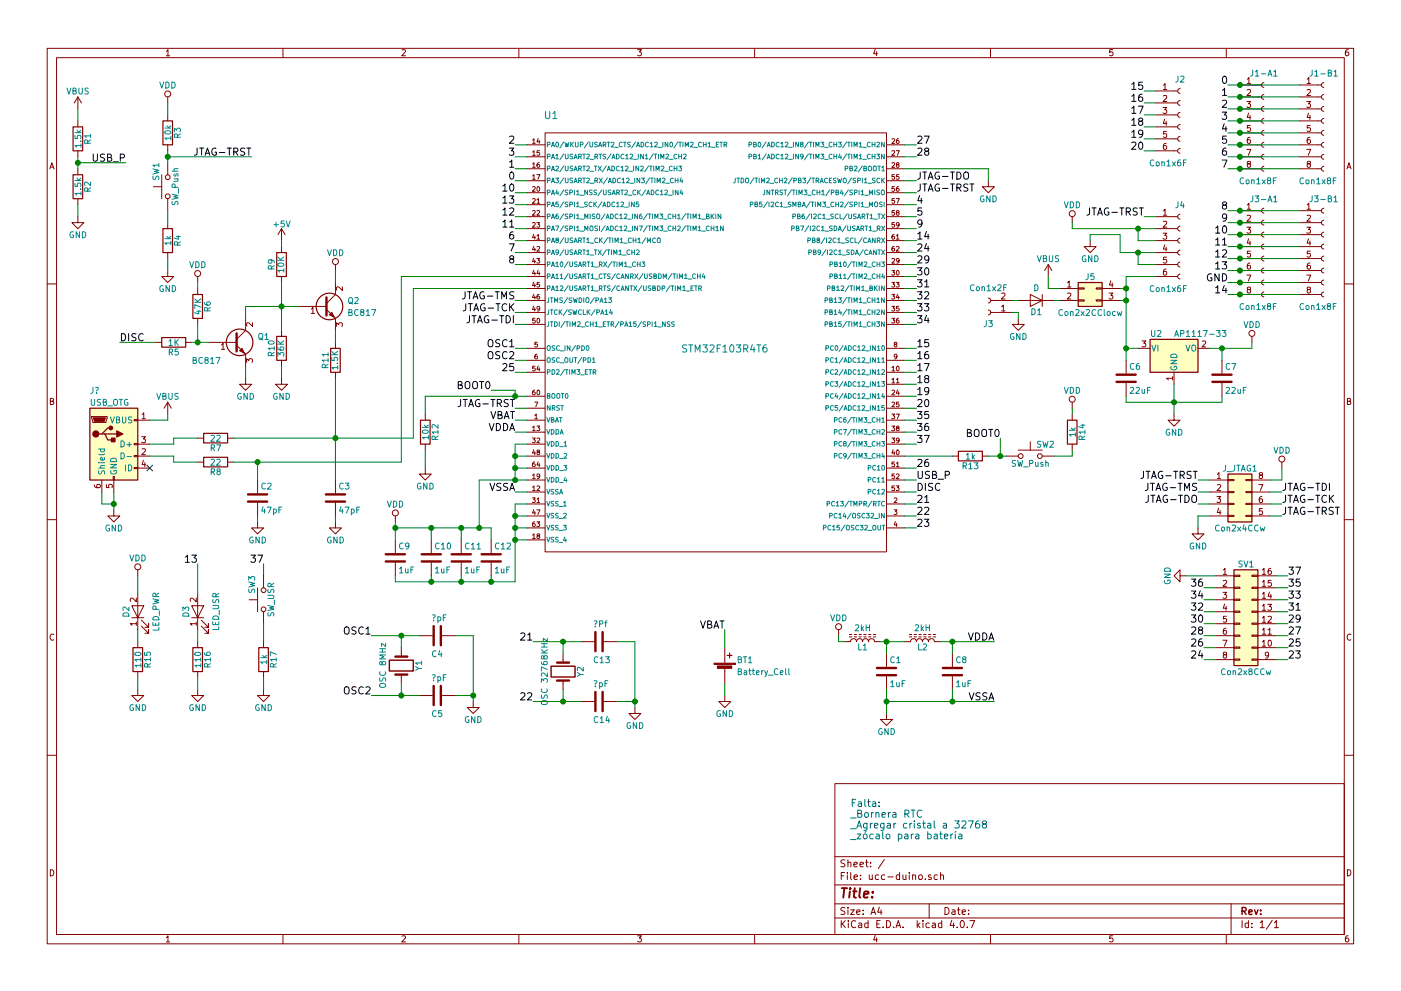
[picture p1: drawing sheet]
EESchema Schematic File Version 2
LIBS:power
LIBS:device
LIBS:switches
LIBS:relays
LIBS:motors
LIBS:transistors
LIBS:conn
LIBS:linear
LIBS:regul
LIBS:74xx
LIBS:cmos4000
LIBS:adc-dac
LIBS:memory
LIBS:xilinx
LIBS:microcontrollers
LIBS:dsp
LIBS:microchip
LIBS:analog_switches
LIBS:motorola
LIBS:texas
LIBS:intel
LIBS:audio
LIBS:interface
LIBS:digital-audio
LIBS:philips
LIBS:display
LIBS:cypress
LIBS:siliconi
LIBS:opto
LIBS:atmel
LIBS:contrib
LIBS:valves
LIBS:stm_angosto
LIBS:ucc-duino-cache
EELAYER 25 0
EELAYER END
$Descr A4 11693 8268
encoding utf-8
Sheet 1 1
Title ""
Date ""
Rev ""
Comp ""
Comment1 ""
Comment2 ""
Comment3 ""
Comment4 ""
$EndDescr
$Comp
L R R3
U 1 1
P 1400 1100
F 0 "R3" V 1480 1100 50  0000 C CNN
F 1 "10k" V 1400 1100 50  0000 C CNN
F 2 "Resistors_SMD:R_0805" V 1330 1100 50  0001 C CNN
F 3 "" H 1400 1100 50  0001 C CNN
	1    1400 1100
	1    0    0    -1  
$EndComp
$Comp
L SW_Push SW1
U 1 1
P 1400 1550
F 0 "SW1" H 1450 1650 50  0000 L CNN
F 1 "SW_Push" H 1400 1490 50  0000 C CNN
F 2 "" H 1400 1750 50  0001 C CNN
F 3 "" H 1400 1750 50  0001 C CNN
	1    1400 1550
	0    -1   -1   0   
$EndComp
$Comp
L R R4
U 1 1
P 1400 2000
F 0 "R4" V 1480 2000 50  0000 C CNN
F 1 "1k" V 1400 2000 50  0000 C CNN
F 2 "Resistors_SMD:R_0805" V 1330 2000 50  0001 C CNN
F 3 "" H 1400 2000 50  0001 C CNN
	1    1400 2000
	1    0    0    -1  
$EndComp
$Comp
L GND #PWR01
U 1 1
P 1400 2250
F 0 "#PWR01" H 1400 2000 50  0001 C CNN
F 1 "GND" H 1400 2100 50  0000 C CNN
F 2 "" H 1400 2250 50  0001 C CNN
F 3 "" H 1400 2250 50  0001 C CNN
	1    1400 2250
	1    0    0    -1  
$EndComp
Text Label 2100 1300 2    60   ~ 0
JTAG-TRST
$Comp
L R R1
U 1 1
P 650 1150
F 0 "R1" V 730 1150 50  0000 C CNN
F 1 "1.5k" V 650 1150 50  0000 C CNN
F 2 "Resistors_SMD:R_0805" V 580 1150 50  0001 C CNN
F 3 "" H 650 1150 50  0001 C CNN
	1    650  1150
	1    0    0    -1  
$EndComp
$Comp
L R R2
U 1 1
P 650 1550
F 0 "R2" V 730 1550 50  0000 C CNN
F 1 "1.5k" V 650 1550 50  0000 C CNN
F 2 "Resistors_SMD:R_0805" V 580 1550 50  0001 C CNN
F 3 "" H 650 1550 50  0001 C CNN
	1    650  1550
	1    0    0    -1  
$EndComp
$Comp
L GND #PWR02
U 1 1
P 650 1800
F 0 "#PWR02" H 650 1550 50  0001 C CNN
F 1 "GND" H 650 1650 50  0000 C CNN
F 2 "" H 650 1800 50  0001 C CNN
F 3 "" H 650 1800 50  0001 C CNN
	1    650  1800
	1    0    0    -1  
$EndComp
Text Label 1050 1350 2    60   ~ 0
USB_P
$Comp
L VBUS #PWR03
U 1 1
P 650 900
F 0 "#PWR03" H 650 750 50  0001 C CNN
F 1 "VBUS" H 650 1050 50  0000 C CNN
F 2 "" H 650 900 50  0001 C CNN
F 3 "" H 650 900 50  0001 C CNN
	1    650  900 
	1    0    0    -1  
$EndComp
$Comp
L GND #PWR04
U 1 1
P 950 4250
F 0 "#PWR04" H 950 4000 50  0001 C CNN
F 1 "GND" H 950 4100 50  0000 C CNN
F 2 "" H 950 4250 50  0001 C CNN
F 3 "" H 950 4250 50  0001 C CNN
	1    950  4250
	1    0    0    -1  
$EndComp
$Comp
L VBUS #PWR05
U 1 1
P 1400 3450
F 0 "#PWR05" H 1400 3300 50  0001 C CNN
F 1 "VBUS" H 1400 3600 50  0000 C CNN
F 2 "" H 1400 3450 50  0001 C CNN
F 3 "" H 1400 3450 50  0001 C CNN
	1    1400 3450
	1    0    0    -1  
$EndComp
$Comp
L R R7
U 1 1
P 1800 3650
F 0 "R7" V 1880 3650 50  0000 C CNN
F 1 "22" V 1800 3650 50  0000 C CNN
F 2 "Resistors_SMD:R_0805" V 1730 3650 50  0001 C CNN
F 3 "" H 1800 3650 50  0001 C CNN
	1    1800 3650
	0    1    1    0   
$EndComp
$Comp
L R R8
U 1 1
P 1800 3850
F 0 "R8" V 1880 3850 50  0000 C CNN
F 1 "22" V 1800 3850 50  0000 C CNN
F 2 "Resistors_SMD:R_0805" V 1730 3850 50  0001 C CNN
F 3 "" H 1800 3850 50  0001 C CNN
	1    1800 3850
	0    1    1    0   
$EndComp
$Comp
L C C2
U 1 1
P 2150 4150
F 0 "C2" H 2175 4250 50  0000 L CNN
F 1 "47pF" H 2175 4050 50  0000 L CNN
F 2 "Capacitors_SMD:C_0805" H 2188 4000 50  0001 C CNN
F 3 "" H 2150 4150 50  0001 C CNN
	1    2150 4150
	1    0    0    -1  
$EndComp
$Comp
L C C3
U 1 1
P 2800 4150
F 0 "C3" H 2825 4250 50  0000 L CNN
F 1 "47pF" H 2825 4050 50  0000 L CNN
F 2 "Capacitors_SMD:C_0805" H 2838 4000 50  0001 C CNN
F 3 "" H 2800 4150 50  0001 C CNN
	1    2800 4150
	1    0    0    -1  
$EndComp
$Comp
L R R5
U 1 1
P 1450 2850
F 0 "R5" V 1530 2850 50  0000 C CNN
F 1 "1K" V 1450 2850 50  0000 C CNN
F 2 "Resistors_SMD:R_0805" V 1380 2850 50  0001 C CNN
F 3 "" H 1450 2850 50  0001 C CNN
	1    1450 2850
	0    1    1    0   
$EndComp
$Comp
L R R6
U 1 1
P 1650 2550
F 0 "R6" V 1730 2550 50  0000 C CNN
F 1 "47K" V 1650 2550 50  0000 C CNN
F 2 "Resistors_SMD:R_0805" V 1580 2550 50  0001 C CNN
F 3 "" H 1650 2550 50  0001 C CNN
	1    1650 2550
	1    0    0    -1  
$EndComp
$Comp
L R R9
U 1 1
P 2350 2200
F 0 "R9" V 2430 2200 50  0000 C CNN
F 1 "10K" V 2350 2200 50  0000 C CNN
F 2 "Resistors_SMD:R_0805" V 2280 2200 50  0001 C CNN
F 3 "" H 2350 2200 50  0001 C CNN
	1    2350 2200
	-1   0    0    1   
$EndComp
$Comp
L R R10
U 1 1
P 2350 2900
F 0 "R10" V 2430 2900 50  0000 C CNN
F 1 "36K" V 2350 2900 50  0000 C CNN
F 2 "Resistors_SMD:R_0805" V 2280 2900 50  0001 C CNN
F 3 "" H 2350 2900 50  0001 C CNN
	1    2350 2900
	-1   0    0    1   
$EndComp
$Comp
L R R11
U 1 1
P 2800 3000
F 0 "R11" V 2880 3000 50  0000 C CNN
F 1 "1.5K" V 2800 3000 50  0000 C CNN
F 2 "Resistors_SMD:R_0805" V 2730 3000 50  0001 C CNN
F 3 "" H 2800 3000 50  0001 C CNN
	1    2800 3000
	-1   0    0    1   
$EndComp
$Comp
L Q_NPN_BCE Q1
U 1 1
P 1950 2850
F 0 "Q1" H 2150 2900 50  0000 L CNN
F 1 "BC817" H 1600 2700 50  0000 L CNN
F 2 "TO_SOT_Packages_SMD:SOT-23" H 2150 2950 50  0001 C CNN
F 3 "" H 1950 2850 50  0001 C CNN
	1    1950 2850
	1    0    0    -1  
$EndComp
$Comp
L Q_NPN_BCE Q2
U 1 1
P 2700 2550
F 0 "Q2" H 2900 2600 50  0000 L CNN
F 1 "BC817" H 2900 2500 50  0000 L CNN
F 2 "TO_SOT_Packages_SMD:SOT-23" H 2900 2650 50  0001 C CNN
F 3 "" H 2700 2550 50  0001 C CNN
	1    2700 2550
	1    0    0    -1  
$EndComp
Text Label 1000 2850 0    60   ~ 0
DISC
$Comp
L GND #PWR06
U 1 1
P 2050 3150
F 0 "#PWR06" H 2050 2900 50  0001 C CNN
F 1 "GND" H 2050 3000 50  0000 C CNN
F 2 "" H 2050 3150 50  0001 C CNN
F 3 "" H 2050 3150 50  0001 C CNN
	1    2050 3150
	1    0    0    -1  
$EndComp
$Comp
L GND #PWR07
U 1 1
P 2350 3150
F 0 "#PWR07" H 2350 2900 50  0001 C CNN
F 1 "GND" H 2350 3000 50  0000 C CNN
F 2 "" H 2350 3150 50  0001 C CNN
F 3 "" H 2350 3150 50  0001 C CNN
	1    2350 3150
	1    0    0    -1  
$EndComp
$Comp
L +5V #PWR08
U 1 1
P 2350 2000
F 0 "#PWR08" H 2350 1850 50  0001 C CNN
F 1 "+5V" H 2350 2140 50  0000 C CNN
F 2 "" H 2350 2000 50  0001 C CNN
F 3 "" H 2350 2000 50  0001 C CNN
	1    2350 2000
	1    0    0    -1  
$EndComp
$Comp
L GND #PWR09
U 1 1
P 2150 4350
F 0 "#PWR09" H 2150 4100 50  0001 C CNN
F 1 "GND" H 2150 4200 50  0000 C CNN
F 2 "" H 2150 4350 50  0001 C CNN
F 3 "" H 2150 4350 50  0001 C CNN
	1    2150 4350
	1    0    0    -1  
$EndComp
$Comp
L GND #PWR010
U 1 1
P 2800 4350
F 0 "#PWR010" H 2800 4100 50  0001 C CNN
F 1 "GND" H 2800 4200 50  0000 C CNN
F 2 "" H 2800 4350 50  0001 C CNN
F 3 "" H 2800 4350 50  0001 C CNN
	1    2800 4350
	1    0    0    -1  
$EndComp
$Comp
L VDD #PWR011
U 1 1
P 2800 2250
F 0 "#PWR011" H 2800 2100 50  0001 C CNN
F 1 "VDD" H 2800 2400 50  0000 C CNN
F 2 "" H 2800 2250 50  0001 C CNN
F 3 "" H 2800 2250 50  0001 C CNN
	1    2800 2250
	1    0    0    -1  
$EndComp
$Comp
L VDD #PWR012
U 1 1
P 1400 850
F 0 "#PWR012" H 1400 700 50  0001 C CNN
F 1 "VDD" H 1400 1000 50  0000 C CNN
F 2 "" H 1400 850 50  0001 C CNN
F 3 "" H 1400 850 50  0001 C CNN
	1    1400 850 
	1    0    0    -1  
$EndComp
$Comp
L VDD #PWR013
U 1 1
P 1650 2350
F 0 "#PWR013" H 1650 2200 50  0001 C CNN
F 1 "VDD" H 1650 2500 50  0000 C CNN
F 2 "" H 1650 2350 50  0001 C CNN
F 3 "" H 1650 2350 50  0001 C CNN
	1    1650 2350
	1    0    0    -1  
$EndComp
Text Label 4300 2500 2    60   ~ 0
JTAG-TMS
Text Label 4300 2600 2    60   ~ 0
JTAG-TCK
Text Label 4300 2700 2    60   ~ 0
JTAG-TDI
Text Label 4300 1500 2    60   ~ 0
0
Text Label 4300 1400 2    60   ~ 0
1
Text Label 4300 1300 2    60   ~ 0
3
Text Label 4300 1200 2    60   ~ 0
2
Text Label 4300 1600 2    60   ~ 0
10
Text Label 4300 1700 2    60   ~ 0
13
Text Label 4300 1800 2    60   ~ 0
12
Text Label 4300 1900 2    60   ~ 0
11
Text Label 4300 2000 2    60   ~ 0
6
Text Label 4300 2100 2    60   ~ 0
7
Text Label 4300 2200 2    60   ~ 0
8
$Comp
L R R12
U 1 1
P 3550 3600
F 0 "R12" V 3630 3600 50  0000 C CNN
F 1 "10k" V 3550 3600 50  0000 C CNN
F 2 "Resistors_SMD:R_0805" V 3480 3600 50  0001 C CNN
F 3 "" H 3550 3600 50  0001 C CNN
	1    3550 3600
	1    0    0    -1  
$EndComp
$Comp
L GND #PWR014
U 1 1
P 3550 3900
F 0 "#PWR014" H 3550 3650 50  0001 C CNN
F 1 "GND" H 3550 3750 50  0000 C CNN
F 2 "" H 3550 3900 50  0001 C CNN
F 3 "" H 3550 3900 50  0001 C CNN
	1    3550 3900
	1    0    0    -1  
$EndComp
Text Label 4100 3250 2    60   ~ 0
BOOT0
Text Label 4300 3400 2    60   ~ 0
JTAG-TRST
Text Label 4300 4100 2    60   ~ 0
VSSA
Text Label 4300 3600 2    60   ~ 0
VDDA
Text Label 8300 5350 2    60   ~ 0
VDDA
$Comp
L GND #PWR015
U 1 1
P 7400 5950
F 0 "#PWR015" H 7400 5700 50  0001 C CNN
F 1 "GND" H 7400 5800 50  0000 C CNN
F 2 "" H 7400 5950 50  0001 C CNN
F 3 "" H 7400 5950 50  0001 C CNN
	1    7400 5950
	1    0    0    -1  
$EndComp
$Comp
L C C1
U 1 1
P 7400 5600
F 0 "C1" H 7425 5700 50  0000 L CNN
F 1 "1uF" H 7425 5500 50  0000 L CNN
F 2 "Capacitors_SMD:C_0805" H 7438 5450 50  0001 C CNN
F 3 "" H 7400 5600 50  0001 C CNN
	1    7400 5600
	1    0    0    -1  
$EndComp
$Comp
L VDD #PWR016
U 1 1
P 7000 5300
F 0 "#PWR016" H 7000 5150 50  0001 C CNN
F 1 "VDD" H 7000 5450 50  0000 C CNN
F 2 "" H 7000 5300 50  0001 C CNN
F 3 "" H 7000 5300 50  0001 C CNN
	1    7000 5300
	1    0    0    -1  
$EndComp
Text Label 8300 5850 2    60   ~ 0
VSSA
Text Label 7650 1200 0    60   ~ 0
27
Text Label 7650 1300 0    60   ~ 0
28
$Comp
L GND #PWR017
U 1 1
P 8250 1500
F 0 "#PWR017" H 8250 1250 50  0001 C CNN
F 1 "GND" H 8250 1350 50  0000 C CNN
F 2 "" H 8250 1500 50  0001 C CNN
F 3 "" H 8250 1500 50  0001 C CNN
	1    8250 1500
	1    0    0    -1  
$EndComp
Text Label 7650 1500 0    60   ~ 0
JTAG-TDO
Text Label 7650 1600 0    60   ~ 0
JTAG-TRST
Text Label 7650 1700 0    60   ~ 0
4
Text Label 7650 1800 0    60   ~ 0
5
Text Label 7650 1900 0    60   ~ 0
9
Text Label 7650 2000 0    60   ~ 0
14
Text Label 7650 2100 0    60   ~ 0
24
Text Label 7650 2200 0    60   ~ 0
29
Text Label 7650 2300 0    60   ~ 0
30
Text Label 7650 2400 0    60   ~ 0
31
Text Label 7650 2500 0    60   ~ 0
32
Text Label 7650 2600 0    60   ~ 0
33
Text Label 7650 2700 0    60   ~ 0
34
Text Label 7650 2900 0    60   ~ 0
15
Text Label 7650 3000 0    60   ~ 0
16
Text Label 7650 3100 0    60   ~ 0
17
Text Label 7650 3200 0    60   ~ 0
18
Text Label 7650 3300 0    60   ~ 0
19
Text Label 7650 3400 0    60   ~ 0
20
Text Label 7650 3500 0    60   ~ 0
35
Text Label 7650 3600 0    60   ~ 0
36
Text Label 7650 3700 0    60   ~ 0
37
Text Label 7650 3900 0    60   ~ 0
26
Text Label 7650 4000 0    60   ~ 0
USB_P
Text Label 7650 4100 0    60   ~ 0
DISC
Text Label 7650 4200 0    60   ~ 0
21
Text Label 7650 4300 0    60   ~ 0
22
Text Label 7650 4400 0    60   ~ 0
23
$Comp
L R R13
U 1 1
P 8100 3800
F 0 "R13" V 8180 3800 50  0000 C CNN
F 1 "1k" V 8100 3800 50  0000 C CNN
F 2 "Resistors_SMD:R_0805" V 8030 3800 50  0001 C CNN
F 3 "" H 8100 3800 50  0001 C CNN
	1    8100 3800
	0    1    1    0   
$EndComp
$Comp
L SW_Push SW2
U 1 1
P 8600 3800
F 0 "SW2" H 8650 3900 50  0000 L CNN
F 1 "SW_Push" H 8600 3740 50  0000 C CNN
F 2 "" H 8600 4000 50  0001 C CNN
F 3 "" H 8600 4000 50  0001 C CNN
	1    8600 3800
	1    0    0    -1  
$EndComp
$Comp
L R R14
U 1 1
P 8950 3600
F 0 "R14" V 9030 3600 50  0000 C CNN
F 1 "1k" V 8950 3600 50  0000 C CNN
F 2 "Resistors_SMD:R_0805" V 8880 3600 50  0001 C CNN
F 3 "" H 8950 3600 50  0001 C CNN
	1    8950 3600
	1    0    0    -1  
$EndComp
$Comp
L VDD #PWR018
U 1 1
P 8950 3400
F 0 "#PWR018" H 8950 3250 50  0001 C CNN
F 1 "VDD" H 8950 3550 50  0000 C CNN
F 2 "" H 8950 3400 50  0001 C CNN
F 3 "" H 8950 3400 50  0001 C CNN
	1    8950 3400
	1    0    0    -1  
$EndComp
Text Label 8350 3650 2    60   ~ 0
BOOT0
Text Label 4300 3100 2    60   ~ 0
25
Text Label 4300 2900 2    60   ~ 0
OSC1
Text Label 4300 3000 2    60   ~ 0
OSC2
$Comp
L Crystal Y1
U 1 1
P 3350 5550
F 0 "Y1" H 3350 5700 50  0000 C CNN
F 1 "OSC 8MHz" H 3350 5400 50  0000 C CNN
F 2 "" H 3350 5550 50  0001 C CNN
F 3 "" H 3350 5550 50  0001 C CNN
	1    3350 5550
	0    1    1    0   
$EndComp
$Comp
L C C4
U 1 1
P 3650 5300
F 0 "C4" V 3800 5250 50  0000 L CNN
F 1 "?pF" V 3500 5250 50  0000 L CNN
F 2 "Capacitors_SMD:C_0805" H 3688 5150 50  0001 C CNN
F 3 "" H 3650 5300 50  0001 C CNN
	1    3650 5300
	0    1    1    0   
$EndComp
$Comp
L C C5
U 1 1
P 3650 5800
F 0 "C5" V 3800 5750 50  0000 L CNN
F 1 "?pF" V 3500 5750 50  0000 L CNN
F 2 "Capacitors_SMD:C_0805" H 3688 5650 50  0001 C CNN
F 3 "" H 3650 5800 50  0001 C CNN
	1    3650 5800
	0    1    1    0   
$EndComp
$Comp
L GND #PWR019
U 1 1
P 3950 5850
F 0 "#PWR019" H 3950 5600 50  0001 C CNN
F 1 "GND" H 3950 5700 50  0000 C CNN
F 2 "" H 3950 5850 50  0001 C CNN
F 3 "" H 3950 5850 50  0001 C CNN
	1    3950 5850
	1    0    0    -1  
$EndComp
Text Label 3100 5300 2    60   ~ 0
OSC1
Text Label 3100 5800 2    60   ~ 0
OSC2
$Comp
L Conn_01x08_Female J1-A1
U 1 1
P 10550 1000
F 0 "J1-A1" H 10550 1400 50  0000 C CNN
F 1 "Con1x8F" H 10500 500 50  0000 C CNN
F 2 "Pin_Headers:Pin_Header_Straight_1x08_Pitch2.54mm" H 10550 1000 50  0001 C CNN
F 3 "" H 10550 1000 50  0001 C CNN
	1    10550 1000
	1    0    0    -1  
$EndComp
$Comp
L Conn_01x08_Female J1-B1
U 1 1
P 11050 1000
F 0 "J1-B1" H 11050 1400 50  0000 C CNN
F 1 "Con1x8F" H 11000 500 50  0000 C CNN
F 2 "Pin_Headers:Pin_Header_Straight_1x08_Pitch2.54mm" H 11050 1000 50  0001 C CNN
F 3 "" H 11050 1000 50  0001 C CNN
	1    11050 1000
	1    0    0    -1  
$EndComp
Text Label 10250 700  2    60   ~ 0
0
Text Label 10250 800  2    60   ~ 0
1
Text Label 10250 900  2    60   ~ 0
2
Text Label 10250 1000 2    60   ~ 0
3
Text Label 10250 1100 2    60   ~ 0
4
Text Label 10250 1200 2    60   ~ 0
5
Text Label 10250 1300 2    60   ~ 0
6
Text Label 10250 1400 2    60   ~ 0
7
$Comp
L Conn_01x08_Female J3-A1
U 1 1
P 10550 2050
F 0 "J3-A1" H 10550 2450 50  0000 C CNN
F 1 "Con1x8F" H 10500 1550 50  0000 C CNN
F 2 "Pin_Headers:Pin_Header_Straight_1x08_Pitch2.54mm" H 10550 2050 50  0001 C CNN
F 3 "" H 10550 2050 50  0001 C CNN
	1    10550 2050
	1    0    0    -1  
$EndComp
$Comp
L Conn_01x08_Female J3-B1
U 1 1
P 11050 2050
F 0 "J3-B1" H 11050 2450 50  0000 C CNN
F 1 "Con1x8F" H 11000 1550 50  0000 C CNN
F 2 "Pin_Headers:Pin_Header_Straight_1x08_Pitch2.54mm" H 11050 2050 50  0001 C CNN
F 3 "" H 11050 2050 50  0001 C CNN
	1    11050 2050
	1    0    0    -1  
$EndComp
Text Label 10250 1750 2    60   ~ 0
8
Text Label 10250 1850 2    60   ~ 0
9
Text Label 10250 1950 2    60   ~ 0
10
Text Label 10250 2050 2    60   ~ 0
11
Text Label 10250 2150 2    60   ~ 0
12
Text Label 10250 2250 2    60   ~ 0
13
Text Label 10250 2350 2    60   ~ 0
GND
Text Label 10250 2450 2    60   ~ 0
14
$Comp
L Conn_01x06_Female J2
U 1 1
P 9850 950
F 0 "J2" H 9850 1250 50  0000 C CNN
F 1 "Con1x6F" H 9750 550 50  0000 C CNN
F 2 "Pin_Headers:Pin_Header_Straight_1x06_Pitch2.54mm" H 9850 950 50  0001 C CNN
F 3 "" H 9850 950 50  0001 C CNN
	1    9850 950 
	1    0    0    -1  
$EndComp
$Comp
L Conn_01x06_Female J4
U 1 1
P 9850 2000
F 0 "J4" H 9850 2300 50  0000 C CNN
F 1 "Con1x6F" H 9750 1600 50  0000 C CNN
F 2 "Pin_Headers:Pin_Header_Straight_1x06_Pitch2.54mm" H 9850 2000 50  0001 C CNN
F 3 "" H 9850 2000 50  0001 C CNN
	1    9850 2000
	1    0    0    -1  
$EndComp
Text Label 9550 750  2    60   ~ 0
15
Text Label 9550 850  2    60   ~ 0
16
Text Label 9550 950  2    60   ~ 0
17
Text Label 9550 1050 2    60   ~ 0
18
Text Label 9550 1150 2    60   ~ 0
19
Text Label 9550 1250 2    60   ~ 0
20
Text Label 9550 1800 2    60   ~ 0
JTAG-TRST
$Comp
L VDD #PWR020
U 1 1
P 8950 1850
F 0 "#PWR020" H 8950 1700 50  0001 C CNN
F 1 "VDD" H 8950 2000 50  0000 C CNN
F 2 "" H 8950 1850 50  0001 C CNN
F 3 "" H 8950 1850 50  0001 C CNN
	1    8950 1850
	1    0    0    -1  
$EndComp
$Comp
L GND #PWR021
U 1 1
P 9100 2000
F 0 "#PWR021" H 9100 1750 50  0001 C CNN
F 1 "GND" H 9100 1850 50  0000 C CNN
F 2 "" H 9100 2000 50  0001 C CNN
F 3 "" H 9100 2000 50  0001 C CNN
	1    9100 2000
	1    0    0    -1  
$EndComp
$Comp
L Conn_02x02_Counter_Clockwise J5
U 1 1
P 9050 2400
F 0 "J5" H 9100 2500 50  0000 C CNN
F 1 "Con2x2CClocw" H 9100 2200 50  0000 C CNN
F 2 "Pin_Headers:Pin_Header_Straight_2x02_Pitch2.54mm" H 9050 2400 50  0001 C CNN
F 3 "" H 9050 2400 50  0001 C CNN
	1    9050 2400
	1    0    0    -1  
$EndComp
$Comp
L D D1
U 1 1
P 8650 2500
F 0 "D1" H 8650 2600 50  0000 C CNN
F 1 "D" H 8650 2400 50  0000 C CNN
F 2 "Diodes_SMD:D_SOD-323F" H 8650 2500 50  0001 C CNN
F 3 "" H 8650 2500 50  0001 C CNN
	1    8650 2500
	-1   0    0    1   
$EndComp
$Comp
L Conn_01x02_Female J3
U 1 1
P 8250 2600
F 0 "J3" H 8250 2700 50  0000 C CNN
F 1 "Con1x2F" H 8250 2400 50  0000 C CNN
F 2 "Pin_Headers:Pin_Header_Straight_1x02_Pitch2.54mm" H 8250 2600 50  0001 C CNN
F 3 "" H 8250 2600 50  0001 C CNN
	1    8250 2600
	-1   0    0    1   
$EndComp
$Comp
L GND #PWR022
U 1 1
P 8500 2650
F 0 "#PWR022" H 8500 2400 50  0001 C CNN
F 1 "GND" H 8500 2500 50  0000 C CNN
F 2 "" H 8500 2650 50  0001 C CNN
F 3 "" H 8500 2650 50  0001 C CNN
	1    8500 2650
	1    0    0    -1  
$EndComp
$Comp
L VBUS #PWR023
U 1 1
P 8750 2300
F 0 "#PWR023" H 8750 2150 50  0001 C CNN
F 1 "VBUS" H 8750 2450 50  0000 C CNN
F 2 "" H 8750 2300 50  0001 C CNN
F 3 "" H 8750 2300 50  0001 C CNN
	1    8750 2300
	1    0    0    -1  
$EndComp
$Comp
L AP1117-33 U2
U 1 1
P 9800 2900
F 0 "U2" H 9650 3025 50  0000 C CNN
F 1 "AP1117-33" H 9800 3025 50  0000 L CNN
F 2 "TO_SOT_Packages_SMD:SOT-223-3Lead_TabPin2" H 9800 3100 50  0001 C CNN
F 3 "" H 9900 2650 50  0001 C CNN
	1    9800 2900
	1    0    0    -1  
$EndComp
$Comp
L C C6
U 1 1
P 9400 3150
F 0 "C6" H 9425 3250 50  0000 L CNN
F 1 "22uF" H 9425 3050 50  0000 L CNN
F 2 "Capacitors_SMD:C_0805" H 9438 3000 50  0001 C CNN
F 3 "" H 9400 3150 50  0001 C CNN
	1    9400 3150
	1    0    0    -1  
$EndComp
$Comp
L GND #PWR024
U 1 1
P 9800 3450
F 0 "#PWR024" H 9800 3200 50  0001 C CNN
F 1 "GND" H 9800 3300 50  0000 C CNN
F 2 "" H 9800 3450 50  0001 C CNN
F 3 "" H 9800 3450 50  0001 C CNN
	1    9800 3450
	1    0    0    -1  
$EndComp
$Comp
L C C7
U 1 1
P 10200 3150
F 0 "C7" H 10225 3250 50  0000 L CNN
F 1 "22uF" H 10225 3050 50  0000 L CNN
F 2 "Capacitors_SMD:C_0805" H 10238 3000 50  0001 C CNN
F 3 "" H 10200 3150 50  0001 C CNN
	1    10200 3150
	1    0    0    -1  
$EndComp
$Comp
L VDD #PWR025
U 1 1
P 10450 2850
F 0 "#PWR025" H 10450 2700 50  0001 C CNN
F 1 "VDD" H 10450 3000 50  0000 C CNN
F 2 "" H 10450 2850 50  0001 C CNN
F 3 "" H 10450 2850 50  0001 C CNN
	1    10450 2850
	1    0    0    -1  
$EndComp
$Comp
L L_Core_Ferrite L2
U 1 1
P 7700 5350
F 0 "L2" V 7650 5350 50  0000 C CNN
F 1 "2kH" V 7810 5350 50  0000 C CNN
F 2 "" H 7700 5350 50  0001 C CNN
F 3 "" H 7700 5350 50  0001 C CNN
	1    7700 5350
	0    -1   -1   0   
$EndComp
$Comp
L C C8
U 1 1
P 7950 5600
F 0 "C8" H 7975 5700 50  0000 L CNN
F 1 "1uF" H 7975 5500 50  0000 L CNN
F 2 "Capacitors_SMD:C_0805" H 7988 5450 50  0001 C CNN
F 3 "" H 7950 5600 50  0001 C CNN
	1    7950 5600
	1    0    0    -1  
$EndComp
$Comp
L L_Core_Ferrite L1
U 1 1
P 7200 5350
F 0 "L1" V 7150 5350 50  0000 C CNN
F 1 "2kH" V 7310 5350 50  0000 C CNN
F 2 "" H 7200 5350 50  0001 C CNN
F 3 "" H 7200 5350 50  0001 C CNN
	1    7200 5350
	0    -1   -1   0   
$EndComp
$Comp
L C C9
U 1 1
P 3300 4650
F 0 "C9" H 3325 4750 50  0000 L CNN
F 1 "1uF" H 3325 4550 50  0000 L CNN
F 2 "Capacitors_SMD:C_0805" H 3338 4500 50  0001 C CNN
F 3 "" H 3300 4650 50  0001 C CNN
	1    3300 4650
	1    0    0    -1  
$EndComp
$Comp
L C C10
U 1 1
P 3600 4650
F 0 "C10" H 3625 4750 50  0000 L CNN
F 1 "1uF" H 3625 4550 50  0000 L CNN
F 2 "Capacitors_SMD:C_0805" H 3638 4500 50  0001 C CNN
F 3 "" H 3600 4650 50  0001 C CNN
	1    3600 4650
	1    0    0    -1  
$EndComp
$Comp
L C C11
U 1 1
P 3850 4650
F 0 "C11" H 3875 4750 50  0000 L CNN
F 1 "1uF" H 3875 4550 50  0000 L CNN
F 2 "Capacitors_SMD:C_0805" H 3888 4500 50  0001 C CNN
F 3 "" H 3850 4650 50  0001 C CNN
	1    3850 4650
	1    0    0    -1  
$EndComp
$Comp
L VDD #PWR026
U 1 1
P 3300 4350
F 0 "#PWR026" H 3300 4200 50  0001 C CNN
F 1 "VDD" H 3300 4500 50  0000 C CNN
F 2 "" H 3300 4350 50  0001 C CNN
F 3 "" H 3300 4350 50  0001 C CNN
	1    3300 4350
	1    0    0    -1  
$EndComp
$Comp
L C C12
U 1 1
P 4100 4650
F 0 "C12" H 4125 4750 50  0000 L CNN
F 1 "1uF" H 4125 4550 50  0000 L CNN
F 2 "Capacitors_SMD:C_0805" H 4138 4500 50  0001 C CNN
F 3 "" H 4100 4650 50  0001 C CNN
	1    4100 4650
	1    0    0    -1  
$EndComp
$Comp
L STM32F103R4T6 U1
U 1 1
P 6000 2800
F 0 "U1" H 4600 4650 60  0000 C CNN
F 1 "STM32F103R4T6" H 6050 2700 60  0000 C CNN
F 2 "Housings_QFP:LQFP-64_10x10mm_Pitch0.5mm" H 6000 2700 60  0001 C CNN
F 3 "" H 6000 2700 60  0001 C CNN
	1    6000 2800
	1    0    0    -1  
$EndComp
Text Notes 7100 7000 0    60   ~ 0
Falta: \n_Bornera RTC\n_Agregar cristal a 32768\n_zócalo para batería\n
$Comp
L Conn_02x08_Counter_Clockwise SV1
U 1 1
P 10350 5100
F 0 "SV1" H 10400 5500 50  0000 C CNN
F 1 "Con2x8CCw" H 10400 4600 50  0000 C CNN
F 2 "Pin_Headers:Pin_Header_Straight_2x08_Pitch2.54mm" H 10350 5100 50  0001 C CNN
F 3 "" H 10350 5100 50  0001 C CNN
	1    10350 5100
	1    0    0    -1  
$EndComp
Text Label 10050 4900 2    60   ~ 0
36
Text Label 10050 5000 2    60   ~ 0
34
Text Label 10050 5100 2    60   ~ 0
32
Text Label 10050 5200 2    60   ~ 0
30
Text Label 10050 5300 2    60   ~ 0
28
Text Label 10050 5400 2    60   ~ 0
26
Text Label 10050 5500 2    60   ~ 0
24
Text Label 10750 4800 0    60   ~ 0
37
Text Label 10750 4900 0    60   ~ 0
35
Text Label 10750 5000 0    60   ~ 0
33
Text Label 10750 5100 0    60   ~ 0
31
Text Label 10750 5200 0    60   ~ 0
29
Text Label 10750 5300 0    60   ~ 0
27
Text Label 10750 5400 0    60   ~ 0
25
Text Label 10750 5500 0    60   ~ 0
23
$Comp
L GND #PWR027
U 1 1
P 9900 4800
F 0 "#PWR027" H 9900 4550 50  0001 C CNN
F 1 "GND" H 9900 4650 50  0000 C CNN
F 2 "" H 9900 4800 50  0001 C CNN
F 3 "" H 9900 4800 50  0001 C CNN
	1    9900 4800
	0    1    1    0   
$EndComp
$Comp
L Conn_02x04_Counter_Clockwise J_JTAG1
U 1 1
P 10300 4100
F 0 "J_JTAG1" H 10350 4300 50  0000 C CNN
F 1 "Con2x4CCw" H 10350 3800 50  0000 C CNN
F 2 "Pin_Headers:Pin_Header_Straight_2x04_Pitch2.54mm" H 10300 4100 50  0001 C CNN
F 3 "" H 10300 4100 50  0001 C CNN
	1    10300 4100
	1    0    0    -1  
$EndComp
$Comp
L VDD #PWR028
U 1 1
P 10700 3900
F 0 "#PWR028" H 10700 3750 50  0001 C CNN
F 1 "VDD" H 10700 4050 50  0000 C CNN
F 2 "" H 10700 3900 50  0001 C CNN
F 3 "" H 10700 3900 50  0001 C CNN
	1    10700 3900
	1    0    0    -1  
$EndComp
Text Label 10700 4100 0    60   ~ 0
JTAG-TDI
Text Label 10700 4200 0    60   ~ 0
JTAG-TCK
Text Label 10700 4300 0    60   ~ 0
JTAG-TRST
Text Label 10000 4000 2    60   ~ 0
JTAG-TRST
Text Label 10000 4100 2    60   ~ 0
JTAG-TMS
Text Label 10000 4200 2    60   ~ 0
JTAG-TDO
$Comp
L GND #PWR029
U 1 1
P 10000 4400
F 0 "#PWR029" H 10000 4150 50  0001 C CNN
F 1 "GND" H 10000 4250 50  0000 C CNN
F 2 "" H 10000 4400 50  0001 C CNN
F 3 "" H 10000 4400 50  0001 C CNN
	1    10000 4400
	1    0    0    -1  
$EndComp
$Comp
L LED D2
U 1 1
P 1150 5100
F 0 "D2" H 1150 5200 50  0000 C CNN
F 1 "LED_PWR" H 1150 4950 50  0000 C CNN
F 2 "LEDs:LED_0805" H 1150 5100 50  0001 C CNN
F 3 "" H 1150 5100 50  0001 C CNN
	1    1150 5100
	0    -1   -1   0   
$EndComp
$Comp
L VDD #PWR030
U 1 1
P 1150 4800
F 0 "#PWR030" H 1150 4650 50  0001 C CNN
F 1 "VDD" H 1150 4950 50  0000 C CNN
F 2 "" H 1150 4800 50  0001 C CNN
F 3 "" H 1150 4800 50  0001 C CNN
	1    1150 4800
	1    0    0    -1  
$EndComp
$Comp
L R R15
U 1 1
P 1150 5500
F 0 "R15" V 1230 5500 50  0000 C CNN
F 1 "110" V 1150 5500 50  0000 C CNN
F 2 "Resistors_SMD:R_0805" V 1080 5500 50  0001 C CNN
F 3 "" H 1150 5500 50  0001 C CNN
	1    1150 5500
	1    0    0    -1  
$EndComp
$Comp
L GND #PWR031
U 1 1
P 1150 5750
F 0 "#PWR031" H 1150 5500 50  0001 C CNN
F 1 "GND" H 1150 5600 50  0000 C CNN
F 2 "" H 1150 5750 50  0001 C CNN
F 3 "" H 1150 5750 50  0001 C CNN
	1    1150 5750
	1    0    0    -1  
$EndComp
Text Label 4300 3500 2    60   ~ 0
VBAT
$Comp
L Battery_Cell BT1
U 1 1
P 6050 5600
F 0 "BT1" H 6150 5700 50  0000 L CNN
F 1 "Battery_Cell" H 6150 5600 50  0000 L CNN
F 2 "Battery_Holders:Keystone_1058_1x2032-CoinCell" V 6050 5660 50  0001 C CNN
F 3 "" V 6050 5660 50  0001 C CNN
	1    6050 5600
	1    0    0    -1  
$EndComp
$Comp
L GND #PWR032
U 1 1
P 6050 5800
F 0 "#PWR032" H 6050 5550 50  0001 C CNN
F 1 "GND" H 6050 5650 50  0000 C CNN
F 2 "" H 6050 5800 50  0001 C CNN
F 3 "" H 6050 5800 50  0001 C CNN
	1    6050 5800
	1    0    0    -1  
$EndComp
Text Label 6050 5250 2    60   ~ 0
VBAT
$Comp
L Crystal Y2
U 1 1
P 4700 5600
F 0 "Y2" H 4700 5750 50  0000 C CNN
F 1 "OSC 32768KHz" H 4700 5450 50  0000 C CNN
F 2 "" H 4700 5600 50  0001 C CNN
F 3 "" H 4700 5600 50  0001 C CNN
	1    4700 5600
	0    1    1    0   
$EndComp
$Comp
L C C13
U 1 1
P 5000 5350
F 0 "C13" V 5150 5300 50  0000 L CNN
F 1 "?Pf" V 4850 5300 50  0000 L CNN
F 2 "Capacitors_SMD:C_0805" H 5038 5200 50  0001 C CNN
F 3 "" H 5000 5350 50  0001 C CNN
	1    5000 5350
	0    1    1    0   
$EndComp
$Comp
L C C14
U 1 1
P 5000 5850
F 0 "C14" V 5150 5800 50  0000 L CNN
F 1 "?pF" V 4850 5800 50  0000 L CNN
F 2 "Capacitors_SMD:C_0805" H 5038 5700 50  0001 C CNN
F 3 "" H 5000 5850 50  0001 C CNN
	1    5000 5850
	0    1    1    0   
$EndComp
$Comp
L GND #PWR033
U 1 1
P 5300 5900
F 0 "#PWR033" H 5300 5650 50  0001 C CNN
F 1 "GND" H 5300 5750 50  0000 C CNN
F 2 "" H 5300 5900 50  0001 C CNN
F 3 "" H 5300 5900 50  0001 C CNN
	1    5300 5900
	1    0    0    -1  
$EndComp
Text Label 4450 5350 2    60   ~ 0
21
Text Label 4450 5850 2    60   ~ 0
22
Text Label 1650 4700 2    60   ~ 0
13
$Comp
L LED D3
U 1 1
P 1650 5100
F 0 "D3" H 1650 5200 50  0000 C CNN
F 1 "LED_USR" H 1650 4950 50  0000 C CNN
F 2 "LEDs:LED_0805" H 1650 5100 50  0001 C CNN
F 3 "" H 1650 5100 50  0001 C CNN
	1    1650 5100
	0    -1   -1   0   
$EndComp
$Comp
L R R16
U 1 1
P 1650 5500
F 0 "R16" V 1730 5500 50  0000 C CNN
F 1 "110" V 1650 5500 50  0000 C CNN
F 2 "Resistors_SMD:R_0805" V 1580 5500 50  0001 C CNN
F 3 "" H 1650 5500 50  0001 C CNN
	1    1650 5500
	1    0    0    -1  
$EndComp
$Comp
L GND #PWR034
U 1 1
P 1650 5750
F 0 "#PWR034" H 1650 5500 50  0001 C CNN
F 1 "GND" H 1650 5600 50  0000 C CNN
F 2 "" H 1650 5750 50  0001 C CNN
F 3 "" H 1650 5750 50  0001 C CNN
	1    1650 5750
	1    0    0    -1  
$EndComp
Wire Wire Line
	2200 4700 2200 4800
Wire Wire Line
	1650 5650 1650 5750
Wire Wire Line
	1650 5250 1650 5350
Wire Wire Line
	1650 4700 1650 4950
Connection ~ 4700 5350
Connection ~ 4700 5850
Wire Wire Line
	4450 5350 4850 5350
Wire Wire Line
	4700 5450 4700 5350
Wire Wire Line
	4700 5850 4700 5750
Wire Wire Line
	4450 5850 4850 5850
Connection ~ 5300 5850
Wire Wire Line
	5150 5850 5300 5850
Wire Wire Line
	5300 5350 5300 5900
Wire Wire Line
	5150 5350 5300 5350
Wire Wire Line
	6050 5700 6050 5800
Wire Wire Line
	6050 5250 6050 5400
Wire Wire Line
	4300 3500 4400 3500
Wire Wire Line
	1150 5650 1150 5750
Wire Wire Line
	1150 5250 1150 5350
Wire Wire Line
	1150 4800 1150 4950
Wire Wire Line
	10000 4300 10100 4300
Wire Wire Line
	10000 4400 10000 4300
Wire Wire Line
	10100 4200 10000 4200
Wire Wire Line
	10100 4100 10000 4100
Wire Wire Line
	10100 4000 10000 4000
Wire Wire Line
	10600 4300 10700 4300
Wire Wire Line
	10600 4200 10700 4200
Wire Wire Line
	10600 4100 10700 4100
Wire Wire Line
	10700 4000 10600 4000
Wire Wire Line
	10700 3900 10700 4000
Wire Wire Line
	10150 4800 9900 4800
Wire Wire Line
	10650 4800 10750 4800
Wire Wire Line
	10650 4900 10750 4900
Wire Wire Line
	10650 5000 10750 5000
Wire Wire Line
	10650 5100 10750 5100
Wire Wire Line
	10650 5200 10750 5200
Wire Wire Line
	10650 5300 10750 5300
Wire Wire Line
	10650 5400 10750 5400
Wire Wire Line
	10650 5500 10750 5500
Wire Wire Line
	10150 5500 10050 5500
Wire Wire Line
	10150 5400 10050 5400
Wire Wire Line
	10150 5300 10050 5300
Wire Wire Line
	10150 5200 10050 5200
Wire Wire Line
	10150 5100 10050 5100
Wire Wire Line
	10050 5000 10150 5000
Wire Wire Line
	10050 4900 10150 4900
Connection ~ 4300 4000
Wire Wire Line
	4000 4400 4000 4000
Connection ~ 4300 3900
Wire Wire Line
	4000 4000 4400 4000
Connection ~ 4300 3800
Wire Wire Line
	4300 3900 4400 3900
Wire Wire Line
	4300 3800 4400 3800
Wire Wire Line
	4300 3700 4300 4000
Connection ~ 4000 4400
Wire Wire Line
	4300 3700 4400 3700
Connection ~ 4300 4500
Wire Wire Line
	4300 4500 4400 4500
Connection ~ 4300 4400
Wire Wire Line
	4300 4400 4400 4400
Connection ~ 4300 4300
Wire Wire Line
	4300 4300 4400 4300
Connection ~ 3850 4400
Wire Wire Line
	4100 4400 4100 4500
Connection ~ 4100 4850
Wire Wire Line
	4100 4850 4100 4800
Connection ~ 3850 4850
Wire Wire Line
	4300 4200 4400 4200
Wire Wire Line
	4300 4850 4300 4200
Connection ~ 3600 4850
Wire Wire Line
	3850 4850 3850 4800
Wire Wire Line
	3600 4850 3600 4800
Wire Wire Line
	3300 4850 4300 4850
Wire Wire Line
	3300 4800 3300 4850
Connection ~ 3600 4400
Wire Wire Line
	3600 4500 3600 4400
Connection ~ 3300 4400
Wire Wire Line
	3300 4400 4100 4400
Wire Wire Line
	3850 4400 3850 4500
Wire Wire Line
	3300 4350 3300 4500
Connection ~ 7400 5350
Wire Wire Line
	7400 5450 7400 5350
Wire Wire Line
	7000 5350 7000 5300
Wire Wire Line
	7050 5350 7000 5350
Connection ~ 7950 5350
Connection ~ 7950 5850
Wire Wire Line
	7950 5850 7950 5750
Wire Wire Line
	7950 5350 7950 5450
Wire Wire Line
	7850 5350 8300 5350
Connection ~ 10200 2900
Wire Wire Line
	10450 2900 10450 2850
Wire Wire Line
	10200 3350 10200 3300
Wire Wire Line
	10200 2900 10200 3000
Wire Wire Line
	10100 2900 10450 2900
Connection ~ 9800 3350
Wire Wire Line
	9800 3200 9800 3450
Wire Wire Line
	9400 3350 10200 3350
Wire Wire Line
	9400 3300 9400 3350
Connection ~ 9400 2900
Wire Wire Line
	9400 2900 9500 2900
Connection ~ 9400 2500
Connection ~ 9400 2400
Wire Wire Line
	9400 2400 9350 2400
Wire Wire Line
	9400 2300 9400 3000
Wire Wire Line
	9400 2500 9350 2500
Connection ~ 9500 2100
Wire Wire Line
	9350 1950 9350 2100
Wire Wire Line
	9100 1950 9350 1950
Wire Wire Line
	9100 2000 9100 1950
Wire Wire Line
	8750 2400 8850 2400
Wire Wire Line
	8750 2300 8750 2400
Wire Wire Line
	8800 2500 8850 2500
Wire Wire Line
	8500 2600 8500 2650
Wire Wire Line
	8450 2600 8500 2600
Wire Wire Line
	8450 2500 8500 2500
Wire Wire Line
	9500 2100 9500 2200
Wire Wire Line
	9350 2100 9650 2100
Wire Wire Line
	9500 2200 9650 2200
Connection ~ 9500 1900
Wire Wire Line
	9500 2000 9500 1900
Wire Wire Line
	9650 2000 9500 2000
Wire Wire Line
	8950 1900 9650 1900
Wire Wire Line
	8950 1850 8950 1900
Wire Wire Line
	9550 1800 9650 1800
Wire Wire Line
	9400 2300 9650 2300
Wire Wire Line
	9550 1250 9650 1250
Wire Wire Line
	9550 1150 9650 1150
Wire Wire Line
	9550 1050 9650 1050
Wire Wire Line
	9550 950  9650 950 
Wire Wire Line
	9550 850  9650 850 
Wire Wire Line
	9550 750  9650 750 
Connection ~ 10350 2450
Connection ~ 10350 2350
Connection ~ 10350 2250
Connection ~ 10350 2150
Connection ~ 10350 2050
Connection ~ 10350 1950
Connection ~ 10350 1850
Connection ~ 10350 1750
Wire Wire Line
	10250 2450 10850 2450
Wire Wire Line
	10250 2350 10850 2350
Wire Wire Line
	10250 2250 10850 2250
Wire Wire Line
	10250 2150 10850 2150
Wire Wire Line
	10250 2050 10850 2050
Wire Wire Line
	10250 1950 10850 1950
Wire Wire Line
	10250 1850 10850 1850
Wire Wire Line
	10250 1750 10850 1750
Connection ~ 10350 1400
Connection ~ 10350 1300
Connection ~ 10350 1200
Connection ~ 10350 1100
Connection ~ 10350 1000
Connection ~ 10350 900 
Connection ~ 10350 800 
Connection ~ 10350 700 
Wire Wire Line
	10250 1400 10850 1400
Wire Wire Line
	10250 1300 10850 1300
Wire Wire Line
	10250 1200 10850 1200
Wire Wire Line
	10250 1100 10850 1100
Wire Wire Line
	10250 1000 10850 1000
Wire Wire Line
	10250 900  10850 900 
Wire Wire Line
	10250 800  10850 800 
Wire Wire Line
	10250 700  10850 700 
Connection ~ 3350 5300
Connection ~ 3350 5800
Wire Wire Line
	3100 5300 3500 5300
Wire Wire Line
	3350 5400 3350 5300
Wire Wire Line
	3350 5800 3350 5700
Wire Wire Line
	3100 5800 3500 5800
Connection ~ 3950 5800
Wire Wire Line
	3800 5800 3950 5800
Wire Wire Line
	3950 5300 3950 5850
Wire Wire Line
	3800 5300 3950 5300
Wire Wire Line
	4400 3000 4300 3000
Wire Wire Line
	4300 2900 4400 2900
Wire Wire Line
	4300 3100 4400 3100
Connection ~ 4300 3300
Wire Wire Line
	4300 3250 4300 3300
Wire Wire Line
	4100 3250 4300 3250
Wire Wire Line
	7550 4400 7650 4400
Wire Wire Line
	7550 4300 7650 4300
Wire Wire Line
	7550 4200 7650 4200
Wire Wire Line
	7550 4100 7650 4100
Wire Wire Line
	7550 4000 7650 4000
Wire Wire Line
	7550 3900 7650 3900
Wire Wire Line
	7550 3700 7650 3700
Wire Wire Line
	7550 3600 7650 3600
Wire Wire Line
	7550 3500 7650 3500
Wire Wire Line
	7550 3400 7650 3400
Wire Wire Line
	7550 3300 7650 3300
Wire Wire Line
	7550 3200 7650 3200
Wire Wire Line
	7550 3100 7650 3100
Wire Wire Line
	7550 3000 7650 3000
Wire Wire Line
	7550 2900 7650 2900
Wire Wire Line
	7550 2700 7650 2700
Wire Wire Line
	7550 2600 7650 2600
Wire Wire Line
	7550 2500 7650 2500
Wire Wire Line
	7550 2400 7650 2400
Wire Wire Line
	7550 2300 7650 2300
Wire Wire Line
	7550 2200 7650 2200
Wire Wire Line
	7550 2100 7650 2100
Wire Wire Line
	7550 2000 7650 2000
Wire Wire Line
	7550 1900 7650 1900
Wire Wire Line
	7550 1800 7650 1800
Wire Wire Line
	7550 1700 7650 1700
Wire Wire Line
	7550 1600 7650 1600
Wire Wire Line
	7550 1500 7650 1500
Wire Wire Line
	7550 1300 7650 1300
Wire Wire Line
	7550 1200 7650 1200
Connection ~ 8350 3800
Wire Wire Line
	8350 3650 8350 3800
Wire Wire Line
	7950 3800 7550 3800
Wire Wire Line
	8250 3800 8400 3800
Wire Wire Line
	8950 3800 8800 3800
Wire Wire Line
	8950 3750 8950 3800
Wire Wire Line
	8950 3400 8950 3450
Wire Wire Line
	8250 1400 8250 1500
Wire Wire Line
	7550 1400 8250 1400
Connection ~ 7400 5850
Wire Wire Line
	7400 5850 8300 5850
Wire Wire Line
	7400 5750 7400 5950
Wire Wire Line
	7350 5350 7550 5350
Wire Wire Line
	4400 3600 4300 3600
Wire Wire Line
	4300 4100 4400 4100
Wire Wire Line
	4300 3400 4400 3400
Wire Wire Line
	3550 3300 4400 3300
Wire Wire Line
	3550 3450 3550 3300
Wire Wire Line
	3550 3750 3550 3900
Wire Wire Line
	4300 2200 4400 2200
Wire Wire Line
	4300 2100 4400 2100
Wire Wire Line
	4300 2000 4400 2000
Wire Wire Line
	4300 1900 4400 1900
Wire Wire Line
	4300 1800 4400 1800
Wire Wire Line
	4300 1700 4400 1700
Wire Wire Line
	4300 1600 4400 1600
Wire Wire Line
	4300 1500 4400 1500
Wire Wire Line
	4300 1400 4400 1400
Wire Wire Line
	4300 1300 4400 1300
Wire Wire Line
	4300 1200 4400 1200
Wire Wire Line
	4300 2700 4400 2700
Wire Wire Line
	4300 2600 4400 2600
Wire Wire Line
	4300 2500 4400 2500
Wire Wire Line
	3350 2300 4400 2300
Wire Wire Line
	3350 3850 3350 2300
Wire Wire Line
	3450 2400 4400 2400
Wire Wire Line
	3450 3650 3450 2400
Wire Wire Line
	2150 4350 2150 4300
Wire Wire Line
	2800 4350 2800 4300
Wire Wire Line
	2800 2250 2800 2350
Wire Wire Line
	2350 2000 2350 2050
Wire Wire Line
	2800 2850 2800 2750
Wire Wire Line
	2350 3150 2350 3050
Wire Wire Line
	2050 3150 2050 3050
Connection ~ 2350 2550
Wire Wire Line
	2350 2350 2350 2750
Wire Wire Line
	2050 2550 2500 2550
Wire Wire Line
	2050 2650 2050 2550
Wire Wire Line
	1650 2350 1650 2400
Connection ~ 1650 2850
Wire Wire Line
	1650 2850 1650 2700
Wire Wire Line
	1600 2850 1750 2850
Wire Wire Line
	1300 2850 1000 2850
Connection ~ 2800 3650
Connection ~ 2150 3850
Wire Wire Line
	2800 3150 2800 4000
Wire Wire Line
	1950 3650 3450 3650
Wire Wire Line
	1950 3850 3350 3850
Wire Wire Line
	2150 4000 2150 3850
Wire Wire Line
	1450 3850 1650 3850
Wire Wire Line
	1450 3800 1450 3850
Wire Wire Line
	1250 3800 1450 3800
Wire Wire Line
	1450 3700 1250 3700
Wire Wire Line
	1450 3650 1450 3700
Wire Wire Line
	1650 3650 1450 3650
Wire Wire Line
	1400 3500 1250 3500
Wire Wire Line
	1400 3450 1400 3500
Connection ~ 950  4200
Wire Wire Line
	850  4200 850  4100
Wire Wire Line
	950  4200 850  4200
Wire Wire Line
	950  4100 950  4250
Connection ~ 650  1350
Wire Wire Line
	1050 1350 650  1350
Wire Wire Line
	650  1000 650  900 
Wire Wire Line
	650  1300 650  1400
Wire Wire Line
	650  1800 650  1700
Connection ~ 1400 1300
Wire Wire Line
	2100 1300 1400 1300
Wire Wire Line
	1400 2250 1400 2150
Wire Wire Line
	1400 1850 1400 1750
Wire Wire Line
	1400 1250 1400 1350
Wire Wire Line
	1400 850  1400 950 
$Comp
L SW_Push SW3
U 1 1
P 2200 5000
F 0 "SW3" H 2250 5100 50  0000 L CNN
F 1 "SW_USR" H 2200 4940 50  0000 C CNN
F 2 "" H 2200 5200 50  0001 C CNN
F 3 "" H 2200 5200 50  0001 C CNN
	1    2200 5000
	0    -1   -1   0   
$EndComp
$Comp
L R R17
U 1 1
P 2200 5500
F 0 "R17" V 2280 5500 50  0000 C CNN
F 1 "1k" V 2200 5500 50  0000 C CNN
F 2 "Resistors_SMD:R_0805" V 2130 5500 50  0001 C CNN
F 3 "" H 2200 5500 50  0001 C CNN
	1    2200 5500
	1    0    0    -1  
$EndComp
$Comp
L GND #PWR035
U 1 1
P 2200 5750
F 0 "#PWR035" H 2200 5500 50  0001 C CNN
F 1 "GND" H 2200 5600 50  0000 C CNN
F 2 "" H 2200 5750 50  0001 C CNN
F 3 "" H 2200 5750 50  0001 C CNN
	1    2200 5750
	1    0    0    -1  
$EndComp
Wire Wire Line
	2200 5350 2200 5200
Wire Wire Line
	2200 5750 2200 5650
Text Label 2200 4700 2    60   ~ 0
37
$Comp
L USB_OTG J?
U 1 1
P 950 3700
F 0 "J?" H 750 4150 50  0000 L CNN
F 1 "USB_OTG" H 750 4050 50  0000 L CNN
F 2 "" H 1100 3650 50  0001 C CNN
F 3 "" H 1100 3650 50  0001 C CNN
	1    950  3700
	1    0    0    -1  
$EndComp
NoConn ~ 1250 3900
$EndSCHEMATC
